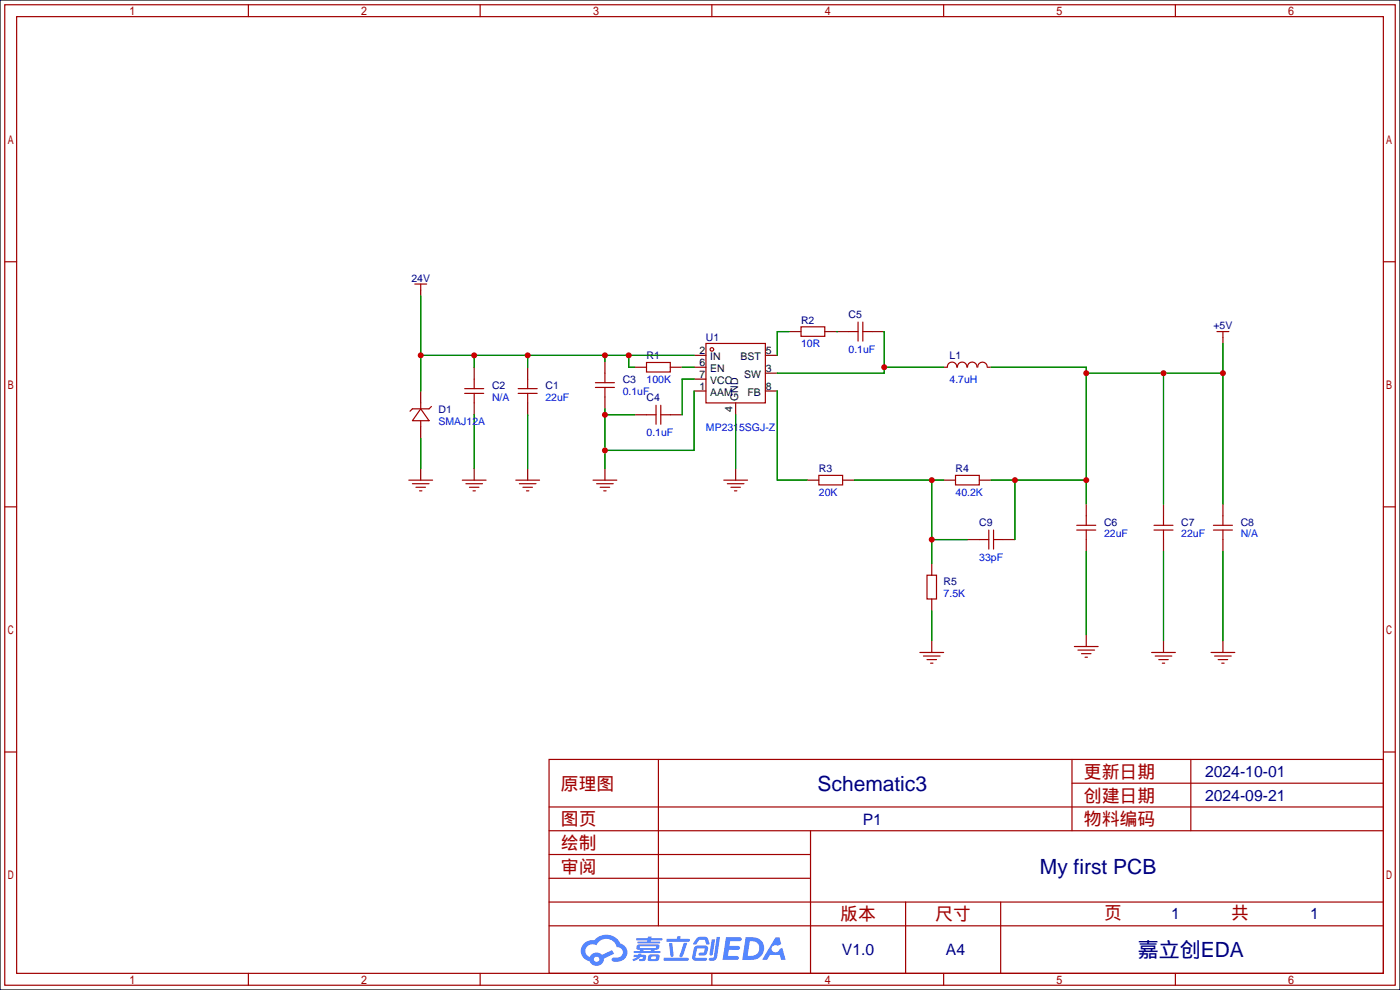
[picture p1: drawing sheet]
<svg xmlns="http://www.w3.org/2000/svg" width="299mm" height="212mm" viewBox="0 0 299 212" stroke-linecap="round" stroke-linejoin="round" font-family="sans-serif">
<path d="M0 0h299.2v211.6h-299.2z" fill="#fff" stroke="#000" stroke-width=".25"/>
<g fill="none" stroke="#a10000" stroke-width=".25">
<path d="M1 1h297.2v209.6h-297.2zM3.6 3.6h292.1v204.4h-292.1zM53.1 1v2.6M102.6 1v2.6M152.1 1v2.6M201.7 1v2.6M251.2 1v2.6M1 55.9h2.6M295.7 55.9h2.5M1 108.3h2.6M295.7 108.3h2.5M1 160.7h2.6"/>
<path d="M117.3 162.3h178.4v45.7h-178.4zM117.3 177.5h178.4M117.3 172.5h178.4M140.7 162.3v35.6M173.2 177.5v30.5M229.1 162.3v15.2M229.1 167.4h66.6M254.5 162.3v15.2M295.7 160.7h2.5M117.3 182.6h55.9M117.3 197.9h178.4M117.3 192.8h178.4"/>
<path d="M117.3 187.7h55.9M193.5 192.8v15.2M213.9 192.8v15.2M53.1 208v2.6M102.6 208v2.6M152.1 208v2.6M201.7 208v2.6M251.2 208v2.6"/>
</g>
<g fill="#5487ff">
<path d="M155.2 200.3h2.6a.48 .48 0 0 1 .7 .4 .48 .48 0 0 1-.6 .4h-1.8l-.2 1.1h1.9a.43 .43 0 0 1 .4 .4 .43 .43 0 0 1-.5 .4h-1.9l-.2 1.3h1.7a.45 .45 0 0 1 .5 .2 .45 .45 0 0 1-.1 .6h-3.3z"/>
<path d="M165.7 200.3h.9l.4 1.5-.8 .3a.84 .84 0 0 0-1.2 .3 .84 .84 0 0 0 .4 1.1 .84 .84 0 0 0 1.1-.4l.1-.2 .6-.3 .7 2.5h-1l-.2-1h-2.1l-.6 1h-1.1z"/>
<path d="M152.1 200.8h.7l-.5 3.1a.36 .36 0 0 1-.3 .3 .36 .36 0 0 1-.4-.3z"/>
<path d="M153.2 200.2h.7l-.6 4.3a1.13 1.13 0 0 1-1.8 .6l.2-.4h.7l.2-.2z"/>
<path d="M148.9 200.6l.6-.4h1a.77 .77 0 0 1 .9 .5l.3 1-.2 .2h-.5l-.3-.9-.2-.2-1 .1-.7 1-.6-.1-.1-.2z"/>
<path d="M148.4 202.4l.6-.3h1.7a.81 .81 0 0 1 .7 .5 .81 .81 0 0 1-.2 .8 .81 .81 0 0 1-.9 .8h-.7a.32 .32 0 0 1-.3-.3 .32 .32 0 0 1 .4-.3h.7l.2-.9-1.6 .1-.4 1.8 2.2 .1a.32 .32 0 0 1 .3 .4 .32 .32 0 0 1-.4 .2h-2.2l-.5-.3-.1-.5z"/>
<path d="M141.9 204.7h5a.33 .33 0 0 1 .3 .3 .33 .33 0 0 1-.3 .3h-4.9l-.2-.1z"/>
<path d="M146.1 201.5h.8l-.7 2a.98 .98 0 0 1-.7 1.1l-.3-.3z"/>
<path d="M143 201.6h.7l.3 2.5a.34 .34 0 0 1-.3 .4 .34 .34 0 0 1-.4-.3z"/>
<path d="M142.5 200.7h2.1l.3-.6h.6l-.1 .6h1.7a.32 .32 0 0 1 .4 .3 .32 .32 0 0 1-.4 .3h-4.5l-.2-.2z"/>
<path d="M135.5 204.1h.9l.1-.3h.6v.3h.8a.82 .82 0 0 1-.5 1.3h-.8v-.4l.7-.1 .1-.3a.68 .68 0 0 0-1 .4l-1.1 .4-.1-.4 .9-.5h-.7z"/>
<path d="M136 200.5h2.4l.1-.3h.7v.3h2.2l.2 .3-.2 .2h-2.3v.2h1.8l.2 .3-.2 .1h-4.5l-.1-.4h2l.1-.2h-2.3l-.1-.2z"/>
<path d="M159.4 200.3l-.8 4.9h1.7a2.5 2.5 0 0 0 3-2.5 2.5 2.5 0 0 0-3.1-2.4zM160.3 201.1a1.61 1.61 0 0 1 2 1.5 1.61 1.61 0 0 1-1.8 1.7h-.7z"/>
<path d="M136.2 202a.55 .55 0 0 0-.2 .8 .55 .55 0 0 0 .7 .2l.1 .3h-1.3v.3l5.4 .1 .3-.2-.2-.2h-1.2l.2-.3a.7 .7 0 0 0 .8-.3 .7 .7 0 0 0 0-.8l-4.2-.1zM136.8 202.3l3.3-.1 .1 .1-.2 .3h-3.2zM137.5 203h1.7l-.2 .3h-1.4z"/>
<path d="M138.6 204.2a1.05 1.05 0 0 0 0 1.2 2.91 2.91 0 0 0 2.2-.2 .98 .98 0 0 0 0-1.2h-1.6zM139.2 204.5l.9-.1 .1 .4-.2 .2-.8-.1z"/>
<path d="M124.9 201.6a2.23 2.23 0 0 0-.7 2.3 2.23 2.23 0 0 0 1.8 1.6 1.58 1.58 0 0 0 1.8 .9 1.58 1.58 0 0 0 1.3-1.5l2.2-1.1-.5-.7-2.1 1a1.65 1.65 0 0 0-2.7 .4 1.45 1.45 0 0 1-.8-1.9 1.45 1.45 0 0 1 2-.7l.3 .1a2.3 2.3 0 0 1 2.3-1.3 2.3 2.3 0 0 1 2 1.7 1.12 1.12 0 0 1 1.3 1 1.12 1.12 0 0 1-1.1 1.2h-.7a.45 .45 0 0 0-.6 .4 .45 .45 0 0 0 .5 .5 2.21 2.21 0 0 0 2.2-.5 2.21 2.21 0 0 0 .5-2.3 2.13 2.13 0 0 0-1.3-1.1 3.3 3.3 0 0 0-5.6-.7l-1.1 .1zM127 205a.57 .57 0 0 1 1.1 0 .57 .57 0 0 1-1.1 0z"/>
</g>
<g fill="none" stroke="#a10000" stroke-width=".25">
<path d="M88.6 60.7h2.6M89.9 60.7v1.3M129.3 79.8v2M138.2 77.5h5.1v2h-5.1zM150.9 73.4h12.7v12.7h-12.7zM171.2 69.8h5.1v2.1h-5.1zM181.4 70.9h2M183.4 68.8v4.1M184.4 70.9h2M184.4 68.8v4.1M202.5 78.5a1.01 1.01 0 0 1 1-1.1 1.01 1.01 0 0 1 1 1.1M204.6 78.5a1.01 1.01 0 0 1 1-1.1 1.01 1.01 0 0 1 1 1.1"/>
<path d="M206.8 78.5a1.01 1.01 0 0 1 1-1.1 1.01 1.01 0 0 1 1 1.1M209 78.5a1.01 1.01 0 0 1 1-1.1 1.01 1.01 0 0 1 1 1.1M260.1 70.9h2.5M261.4 70.9v1.2M89.9 87.4l1.8 2.5h-3.6zM89.9 86.1v1.3M89.9 89.9v1.3M92.2 86.9l-.5 .5h-3.6l-.5 .5M99.3 83.1h4.1M99.3 84.1h4.1M101.3 81v2.1M101.3 84.1v2"/>
<path d="M110.7 83.1h4.1M110.7 84.1h4.1M112.8 81v2.1M112.8 84.1v2M127.3 81.8h4M127.3 82.8h4M129.3 82.8v2M138.2 88.6h2M140.2 86.6v4.1M141.2 88.6h2.1M141.2 86.6v4.1M87.4 102.6h5.1"/>
<path d="M88.1 103.4h3.6M88.9 104.1h2M89.7 104.9h.5M98.8 102.6h5.1M99.6 103.4h3.5M100.3 104.1h2.1M101.1 104.9h.5M110.2 102.6h5.1M111 103.4h3.6M111.8 104.1h2M112.5 104.9h.5M126.7 102.6h5.1"/>
<path d="M127.5 103.4h3.6M128.3 104.1h2M129 104.9h.5M154.7 102.6h5.1M155.4 103.4h3.6M156.2 104.1h2M157 104.9h.5M175 101.6h5.1v2h-5.1zM204.2 101.6h5.1v2h-5.1zM209.3 115.3h2M211.3 113.3v4M212.3 115.3h2.1"/>
<path d="M212.3 113.3v4M230.1 113.3h4.1M230.1 112.3h4.1M232.2 110.2v2.1M232.2 113.3v2M246.6 113.3h4.1M246.6 112.3h4.1M248.7 110.2v2.1M248.7 113.3v2M259.3 113.3h4.1M259.3 112.3h4.1M261.4 110.2v2.1"/>
<path d="M261.4 113.3v2M196.6 139.4h5.1M198.1 122.9h2.1v5.1h-2.1zM229.6 138.2h5.1M230.4 138.9h3.5M231.1 139.7h2.1M246.1 139.4h5.1M258.8 139.4h5.1M197.4 140.2h3.5M198.1 141h2.1M198.9 141.7h.5M231.9 140.5h.5"/>
<path d="M246.9 140.2h3.5M247.6 141h2.1M248.4 141.7h.5M259.6 140.2h3.5M260.3 141h2.1M261.1 141.7h.5"/>
<circle cx="152.1" cy="74.7" r=".38"/>
</g>
<g fill="none" stroke="#870000" stroke-width=".25">
<path d="M89.9 62v1.2M101.3 78.5v2.5M112.8 78.5v2.5M129.3 77.2v2.6M135.6 78.5h2.6M143.3 78.5h2.5M148.3 75.9h2.6M148.3 78.5h2.6M163.6 75.9h2.5M163.6 79.8h2.5M168.7 70.9h2.5M176.3 70.9h5.1"/>
<path d="M186.4 70.9h2.6M201.7 78.5h.7M211.1 78.5h.7M261.4 72.1v1.3M89.9 83.6v2.5M89.9 91.2v2.5M101.3 86.1v2.5M112.8 86.1v2.5M129.3 84.8v2.6M135.6 88.6h2.6M143.3 88.6h2.5M148.3 83.6h2.6"/>
<path d="M148.3 81h2.6M157.2 86.1v2.5M163.6 83.6h2.5M89.9 100.1v2.5M101.3 100.1v2.5M112.8 100.1v2.5M129.3 100.1v2.5M157.2 100.1v2.5M172.5 102.6h2.5M180.1 102.6h2.5M201.7 102.6h2.5M206.8 115.3h2.5"/>
<path d="M209.3 102.6h2.5M214.4 115.3h2.5M232.2 107.7v2.5M232.2 115.3v2.6M248.7 107.7v2.5M248.7 115.3v2.6M261.4 107.7v2.5M261.4 115.3v2.6M199.1 120.4v2.5M199.1 128v2.6M199.1 136.9v2.5M232.2 135.6v2.6"/>
<path d="M248.7 136.9v2.5M261.4 136.9v2.5"/>
</g>
<g fill="none" stroke="#008700" stroke-width=".25">
<path d="M89.9 63.2v20.4M89.9 75.9h58.4M101.3 75.9v2.6M112.8 75.9v2.6M129.3 75.9v1.3M134.4 75.9v2.6h1.2M145.8 78.5h2.5M168.7 70.9h-2.6v5M178.8 70.9h.1M189 78.5h12.7M189 70.9v8.9h-22.9M211.8 78.5h20.4v29.2"/>
<path d="M232.2 79.8h29.2M248.7 79.8v27.9M261.4 73.4v34.3M89.9 93.7v6.4M101.3 88.6v11.5M112.8 88.6v11.5M129.3 87.4v12.7M129.3 88.6h6.3M148.3 83.6v12.7h-19M148.3 81h-2.5v7.6M157.2 88.6v11.5M166.1 83.6v19h6.4"/>
<path d="M182.6 102.6h19.1M199.1 102.6v17.8M199.1 115.3h7.7M211.8 102.6h20.4M216.9 102.6v12.7M232.2 117.9v17.7M248.7 117.9v19M261.4 117.9v19M199.1 130.6v6.3"/>
</g>
<g fill="#c00">
<circle cx="129.3" cy="88.6" r=".63"/>
<circle cx="129.3" cy="96.3" r=".63"/>
<circle cx="189" cy="78.5" r=".63"/>
<circle cx="199.1" cy="115.3" r=".63"/>
<circle cx="199.1" cy="102.6" r=".63"/>
<circle cx="261.4" cy="79.8" r=".63"/>
<circle cx="248.7" cy="79.8" r=".63"/>
<circle cx="232.2" cy="79.8" r=".63"/>
<circle cx="232.2" cy="102.6" r=".63"/>
<circle cx="216.9" cy="102.6" r=".63"/>
<circle cx="134.4" cy="75.9" r=".63"/>
<circle cx="129.3" cy="75.9" r=".63"/>
<circle cx="112.8" cy="75.9" r=".63"/>
<circle cx="101.3" cy="75.9" r=".63"/>
<circle cx="89.9" cy="75.9" r=".63"/>
</g>
<g font-size="4.5" fill="#000080">
<text x="174.7" y="169">Schematic3</text>
<text x="222.2" y="186.8">My first PCB</text>
<text x="243.2" y="204.6">嘉立创EDA</text>
</g>
<g font-size="3.8" fill="#a00000">
<text x="231.6" y="166.2">更新日期</text>
<text x="119.9" y="168.8">原理图</text>
<text x="231.6" y="171.3">创建日期</text>
<text x="119.9" y="176.4">图页</text>
<text x="231.6" y="176.4">物料编码</text>
<text x="119.9" y="181.5">绘制</text>
<text x="119.9" y="186.6">审阅</text>
<text x="179.6" y="196.7">版本</text>
<text x="199.9" y="196.7">尺寸</text>
<text x="236" y="196.5">页</text>
<text x="263.1" y="196.5">共</text>
</g>
<g font-size="3.4" fill="#000080">
<text x="257.6" y="166.1">2024-10-01</text>
<text x="257.6" y="171.2">2024-09-21</text>
<text x="184.4" y="176.2">P1</text>
<text x="250.3" y="196.3">1</text>
<text x="280" y="196.3">1</text>
<text x="179.9" y="204.2">V1.0</text>
<text x="202.2" y="204.2">A4</text>
</g>
<g font-size="2.2" fill="#000080">
<text x="87.9" y="60.3">24V</text>
<text x="171.2" y="69.1">R2</text>
<text x="181.4" y="67.9">C5</text>
<text x="259.3" y="70.4">+5V</text>
<text x="138.2" y="76.8">R1</text>
<text x="150.9" y="73">U1</text>
<text x="202.9" y="76.8">L1</text>
<text x="105.2" y="83.1">C2</text>
<text x="116.6" y="83.1">C1</text>
<text x="133.1" y="81.8">C3</text>
<text x="93.7" y="88.2">D1</text>
<text x="138.2" y="85.7">C4</text>
<text x="175" y="100.9">R3</text>
<text x="204.2" y="100.9">R4</text>
<text x="209.3" y="112.3">C9</text>
<text x="236" y="112.3">C6</text>
<text x="252.5" y="112.3">C7</text>
<text x="265.2" y="112.3">C8</text>
<text x="201.7" y="125">R5</text>
</g>
<g font-size="2.2">
<text x="149.5" y="75.7">2</text>
<text x="151.8" y="77">IN</text>
<text x="158.3" y="77">BST</text>
<text x="163.7" y="75.7">5</text>
<text x="149.5" y="83.4">1</text>
<text x="149.5" y="78.3">6</text>
<text x="149.5" y="80.8">7</text>
<text x="151.8" y="79.5">EN</text>
<text x="151.8" y="82.1">VCC</text>
<text x="159" y="80.8">SW</text>
<text x="163.7" y="79.5">3</text>
<text x="163.7" y="83.4">8</text>
<text x="151.8" y="84.6">AAM</text>
<text x="156.5" y="88" transform="rotate(-90 156.5 88)">4</text>
<text x="157.8" y="85.7" transform="rotate(-90 157.8 85.7)">GND</text>
<text x="159.8" y="84.6">FB</text>
</g>
<g font-size="2.2" fill="#00f">
<text x="171.2" y="74.2">10R</text>
<text x="181.4" y="75.5">0.1uF</text>
<text x="138.2" y="81.8">100K</text>
<text x="202.9" y="81.8">4.7uH</text>
<text x="105.2" y="85.7">N/A</text>
<text x="116.6" y="85.7">22uF</text>
<text x="133.1" y="84.4">0.1uF</text>
<text x="93.7" y="90.7">SMAJ12A</text>
<text x="138.2" y="93.3">0.1uF</text>
<text x="150.9" y="92">MP2315SGJ-Z</text>
<text x="175" y="106">20K</text>
<text x="204.2" y="106">40.2K</text>
<text x="209.3" y="119.9">33pF</text>
<text x="236" y="114.9">22uF</text>
<text x="252.5" y="114.9">22uF</text>
<text x="265.2" y="114.9">N/A</text>
<text x="201.7" y="127.6">7.5K</text>
</g>
</svg>
